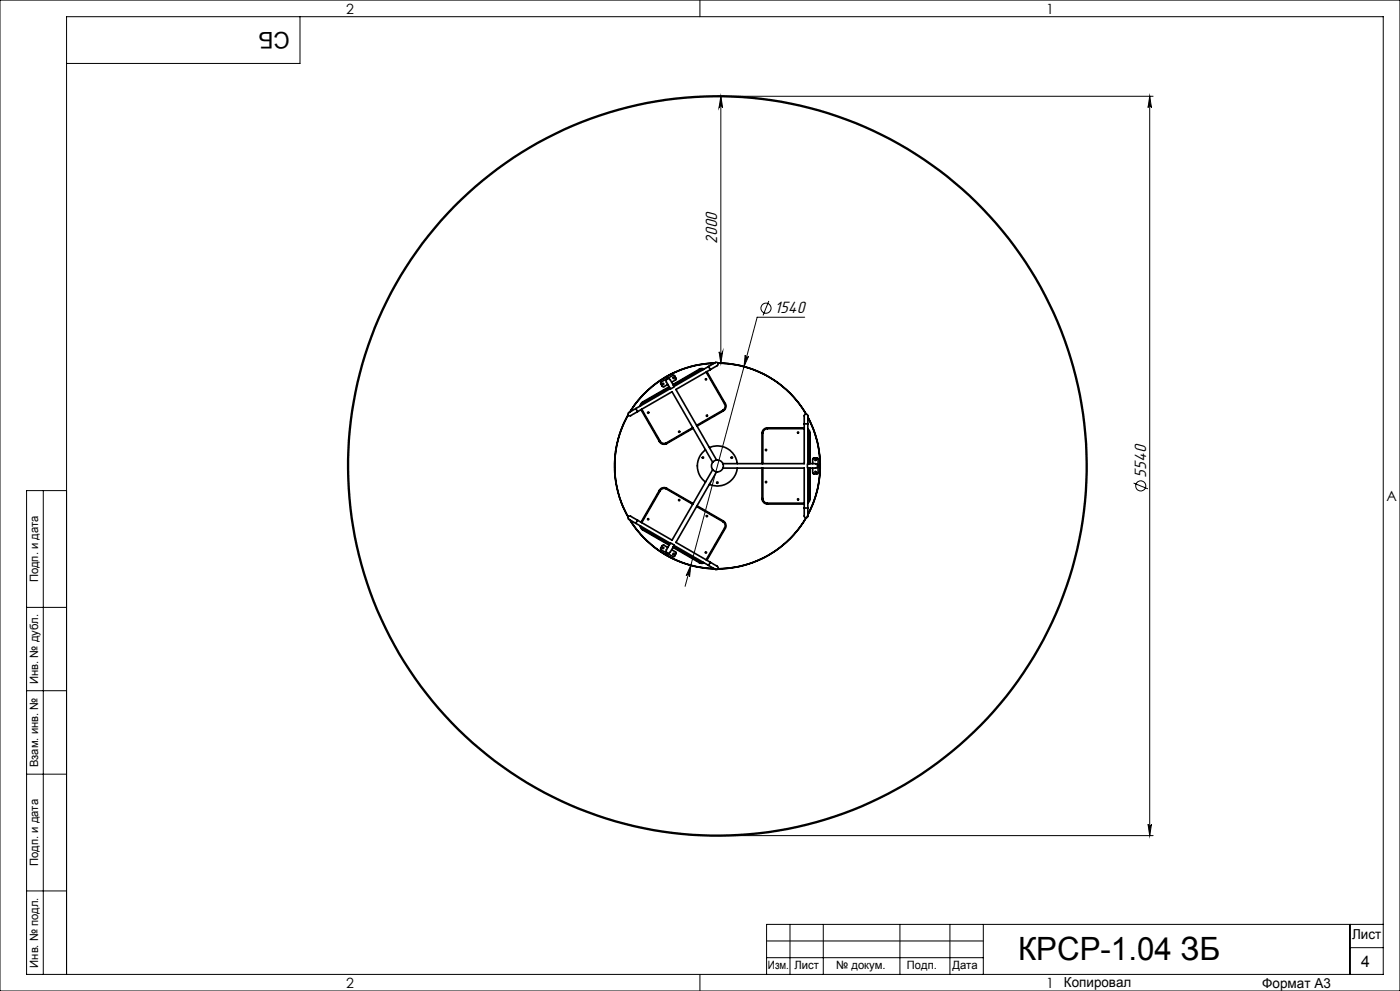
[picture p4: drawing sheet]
<svg xmlns="http://www.w3.org/2000/svg" width="420mm" height="297mm" viewBox="0 0 420 297" stroke-linecap="round" stroke-linejoin="round" font-family="sans-serif">
<g fill="none" stroke="#000" stroke-width=".3">
<path d="M0 0h420v297h-420zM90 5v14h-70M210 0v5M215.2 28.9h130.7M216.3 28.9v79.9M216.3 28.9l.5 3.3a.53 .53 0 0 0-.5-.5 .53 .53 0 0 0-.6 .5zM344.9 28.9v221.5M344.9 28.9l.5 3.3a.51 .51 0 0 0-.5-.5 .51 .51 0 0 0-.5 .5zM230.6 90.2l-1.7 4.3M241.4 95.1h-14.2l-21.7 80.6M215.2 108.8h2M215.7 105.4a.53 .53 0 0 0 .6 .5 .53 .53 0 0 0 .5-.5l-.5 3.4z"/>
<path d="M223.6 106.5a.53 .53 0 0 0 .3 .6 .53 .53 0 0 0 .7-.4l-1.4 3.2zM246 139.7a30.8 30.8 0 0 1-39.7 29.4M13 147v145M20 147h-12v145h407v-287h-395v287M340.1 144.8l4.3 1.7M207.3 169.4l-.4 3.4a.53 .53 0 0 0-.4-.6 .53 .53 0 0 0-.7 .3zM8 182h12M8 207h12M8 232h12M215.2 250.4h130.7M344.4 247a.51 .51 0 0 0 .5 .5 .51 .51 0 0 0 .5-.5l-.5 3.4zM8 267h12"/>
<path d="M237 277v15M247 277v15M270 277v15M285 277v15M295 277v15M405 277v15M415 277h-185v15M210 292v5M230 282h65M230 287h65M405 284h10"/>
<circle cx="229.8" cy="92.4" r="1.52"/>
<circle cx="342.2" cy="145.6" r="1.52"/>
</g>
<circle cx="215.2" cy="139.6" r="110.8" fill="none" stroke="#000" stroke-width=".7" stroke-linecap="butt"/>
<g fill="#000">
<path d="M215.7 105.4a.53 .53 0 0 0 .6 .5 .53 .53 0 0 0 .5-.5l-.5 3.4zM216.3 28.9l.5 3.3a.53 .53 0 0 0-.5-.5 .53 .53 0 0 0-.6 .5zM344.4 247a.51 .51 0 0 0 .5 .5 .51 .51 0 0 0 .5-.5l-.5 3.4zM344.9 28.9l.5 3.3a.51 .51 0 0 0-.5-.5 .51 .51 0 0 0-.5 .5z"/>
<path d="M207.3 169.4l-1.5 3.1a.53 .53 0 0 1 .7-.3 .53 .53 0 0 1 .4 .6zM223.6 106.5l-.4 3.4 1.4-3.2a.53 .53 0 0 1-.7 .4 .53 .53 0 0 1-.3-.6z"/>
</g>
<g fill="none" stroke="#000" stroke-width=".5">
<path d="M199.8 112.9a31.2 31.2 0 0 0-10.9 10.6M199.8 112.9v.1M199.8 113l.3 .5M200.7 115.9l-7.9 4.6M200.9 116.1l-8 4.6M201.5 114.5l1.3-.9-.6-1.1-4 2.2 .7 1.2 1.4-.7M202.2 116l-1 .6M209.8 110.7l.1 .2M209.8 110.7l-7.9 4.5M209.9 110.9l-7.9 4.5M211 110.7l-1.1 .2M211.2 110.6l-.8-.1-.6 .2"/>
<path d="M211.8 111.5l5.6 9.6M212.1 111.4l5.5 9.6M212.5 109.9l-10.3 5.9-.9-1.6a.75 .75 0 0 0-1.2-.5 .75 .75 0 0 0 .1 1.2l.8 1.6-10.3 5.9M212.5 109.9l.6 .9M213.1 110.8l-10.3 5.9 12.2 21.2M214.3 108.9a30.7 30.7 0 0 0-25.3 14.5M214.3 108.8a31.4 31.4 0 0 0-14.5 4.1M215.3 108.8a30.8 30.8 0 0 1 26.6 15.3M215.4 108.8a1.17 1.17 0 0 1-1.1 1.3l-1.2 .7M215.4 108.8a1.29 1.29 0 0 0-1.8 .4l-1.1 .7M215.4 108.8a30.7 30.7 0 0 1 26.4 15.3M188.5 124.4a30.6 30.6 0 0 0 0 30.5"/>
<path d="M188.5 124.4a31 31 0 0 0 0 30.5M190.7 122.4l-1.8 1.1a.69 .69 0 0 0-.4 .9M190.7 122.4l.6 1M191.3 123.4l-1.8 1a.68 .68 0 0 1-1 0M191.3 123.4l10.3-6 12.2 21.2M192.3 122.8l5.5 9.6M192.5 122.7l5.5 9.5M192.8 120.5l-.5 .5-.2 .7M192.8 120.5l.1 .2M192.9 120.7l-.6 .8M197.8 132.4a1.59 1.59 0 0 0 2.2 .5M198 132.2l-.2 .2"/>
<path d="M198 132.2l.8 .7 1.1-.2M199.9 132.7l.1 .2M207.8 128.2l-7.9 4.5M207.9 128.4l-7.9 4.5M211.7 134.8a5.9 5.9 0 0 0 0 9.7M212.8 134.2a6 6 0 0 1 8.4 4.8M216.9 122.9l.1 .3M216.9 122.9l-7.9 4.6M217 123.2l-7.9 4.5M217.4 121.1l.1 1.2-.6 .6M217.6 121l-.2 .1M217.6 121a1.64 1.64 0 0 1-.6 2.2"/>
<path d="M228.6 129.9h.2M228.6 129.9v9.1M228.8 129.9v9.1M230.2 128.5l-.9 .3-.5 1.1M230.2 128.2a1.69 1.69 0 0 0-1.6 1.7M230.2 128.2v.3M230.2 128.2h11.1M230.2 128.5h11.1M241.3 127h1.1M241.3 127v12h-24.4M241.8 124.1a1.26 1.26 0 0 0-.5 1.7v1.2M241.8 124.1l.6 .5v2.4"/>
<path d="M242.2 139.1v1.1M242.4 127v12h1.9a.75 .75 0 0 1 1 .7 .75 .75 0 0 1-1.1 .6h-1.8v12M242.4 125a30.9 30.9 0 0 1 0 29.3M242.4 128.5l.3 .4 .3 1M242.4 125.1a30.7 30.7 0 0 1 0 29.1M242.4 128.9l.4 1M242.8 129.9h.2M242.8 129.9v9.1M243 129.9v9.1M243.8 139l.1-1.6 1.4-.1 .1 .4v3.9l-.1 .4h-1.3l-.2-1.7M245.4 139.6h.6M188.5 154.9a1.29 1.29 0 0 1 1.7 .4l1.1 .6"/>
<path d="M188.5 154.9a1.17 1.17 0 0 0 1 1.2l1.2 .7M188.9 155.8a30.8 30.8 0 0 0 25.4 14.7M189 155.9a31.6 31.6 0 0 0 10.8 10.4M190.7 156.8l10.3 6-1 1.8a.74 .74 0 0 0 .4 1.2 .74 .74 0 0 0 .9-.8l.9-1.5 10.3 5.9M191.3 155.9l-.6 .9M192.1 157.6l.2 .7 .5 .5M192.3 157.8l.6 .8M192.8 158.8l7.9 4.6M192.9 158.6l-.1 .2M192.9 158.6l8 4.6M197.8 146.9l.2 .2M197.8 146.9l-5.5 9.6"/>
<path d="M198 147.1l-5.5 9.5M199.9 146.5l-1.1-.1-.8 .7M199.9 146.5l7.9 4.6M200 146.4a1.59 1.59 0 0 0-2.2 .5M200 146.4l-.1 .1M200 146.4l7.9 4.5M209 151.8l7.9 4.5M209.1 151.6l7.9 4.5M213.8 140.7l-12.2 21.2-10.3-6M215 141.4l-12.2 21.2 10.3 5.9M216.9 140.3h24.4v12M216.9 156.3l.6 .7-.1 1.2"/>
<path d="M217 156.1l-.1 .2M217 156.1a1.64 1.64 0 0 1 .6 2.2M217.4 158.2l.2 .1M217.4 158.2l-5.6 9.6M217.6 158.3l-5.5 9.6M221.2 140.3a6 6 0 0 1-8.4 4.8M228.6 149.4a1.69 1.69 0 0 0 1.6 1.7M228.6 149.4h.2M228.6 140.3v9.1M228.8 149.4l.4 1 1 .4M228.8 140.3v9.1M230.2 150.8v.3"/>
<path d="M230.2 151.1h11.1M230.2 150.8h11.1M241.3 152.3v2a.72 .72 0 0 0 .5 .9M241.3 152.3h1.1M241.8 155.2a30.7 30.7 0 0 1-26.4 15.3M241.9 155.2a30.8 30.8 0 0 1-26.6 15.3M242.4 152.3v2.4l-.6 .5M242.8 149.4h.2M242.8 149.4l-.4 1M242.8 140.3v9.1M243 149.4l-.2 .8-.4 .5M243 140.3v9.1"/>
<path d="M199.8 166.3a30.4 30.4 0 0 0 14.5 4.1M200.1 165.8l-.3 .5M200.3 164.1l-1.4-.7-.7 1.2 4 2.2 .6-1.1-1.3-1M201.2 162.7l1 .6M201.9 164l7.9 4.6M202 163.9l7.9 4.5M209.8 168.6l.6 .2 .8-.1M209.9 168.4l-.1 .2M209.9 168.4l1.1 .2M212.5 169.4l1.8 1.1a.68 .68 0 0 0 1.1 0M213.1 168.5l1.8 1a.69 .69 0 0 1 .5 1M213.1 168.5l-.6 .9"/>
<circle cx="199" cy="115.1" r=".18"/>
<circle cx="202.1" cy="113.3" r=".17"/>
<circle cx="211.8" cy="113.7" r=".18"/>
<circle cx="194.5" cy="123.7" r=".18"/>
<circle cx="203.8" cy="129.4" r=".17"/>
<circle cx="210.9" cy="137.1" r=".2"/>
<circle cx="212.1" cy="124.6" r=".19"/>
<circle cx="215.2" cy="139.6" r="1.78"/>
<circle cx="219.6" cy="137.1" r=".2"/>
<circle cx="229.8" cy="134.9" r=".18"/>
<circle cx="239.4" cy="129.6" r=".17"/>
<circle cx="244.6" cy="137.9" r=".17"/>
<circle cx="194.5" cy="155.6" r=".18"/>
<circle cx="203.8" cy="149.9" r=".19"/>
<circle cx="212.1" cy="154.7" r=".18"/>
<circle cx="215.2" cy="144.7" r=".2"/>
<circle cx="229.8" cy="144.5" r=".18"/>
<circle cx="239.4" cy="149.7" r=".17"/>
<circle cx="244.6" cy="141.4" r=".17"/>
<circle cx="199" cy="164.2" r=".18"/>
<circle cx="202.1" cy="166" r=".17"/>
<circle cx="211.8" cy="165.6" r=".17"/>
</g>
<text font-size="9.6" x="305.4" y="287.8">КРСР-1.04 ЗБ</text>
<text font-size="6.9" x="86.9" y="9.4" transform="rotate(-180 86.9 9.4)">СБ</text>
<g font-size="5.1">
<text x="215.1" y="73.2" transform="rotate(-90 215.1 73.2)">2000</text>
<text x="232.3" y="93.9">1540</text>
<text x="343.8" y="143.1" transform="rotate(-90 343.8 143.1)">5540</text>
</g>
<text font-size="4.8" x="408.3" y="289.7">4</text>
<g font-size="4.2">
<text x="103.8" y="4.2">2</text>
<text x="313.8" y="4.2">1</text>
<text x="415.9" y="150.2">A</text>
<text x="103.8" y="296.2">2</text>
<text x="313.8" y="296.2">1</text>
</g>
<g font-size="4.1">
<text x="405.6" y="281.5">Лист</text>
<text x="319.2" y="295.9">Копировал</text>
<text x="378.7" y="296">Формат А3</text>
</g>
<g font-size="3.4">
<text x="11.4" y="174.5" transform="rotate(-90 11.4 174.5)">Подп. и дата</text>
<text x="11.4" y="205" transform="rotate(-90 11.4 205)">Инв. № дубл.</text>
<text x="11.4" y="229.9" transform="rotate(-90 11.4 229.9)">Взам. инв. №</text>
<text x="11.4" y="259.5" transform="rotate(-90 11.4 259.5)">Подп. и дата</text>
<text x="11.4" y="290" transform="rotate(-90 11.4 290)">Инв. № подл.</text>
<text x="230.4" y="290.4">Изм.</text>
<text x="238.3" y="290.4">Лист</text>
<text x="250.9" y="290.4">№ докум.</text>
<text x="272.1" y="290.4">Подп.</text>
<text x="285.7" y="290.5">Дата</text>
</g>
</svg>
